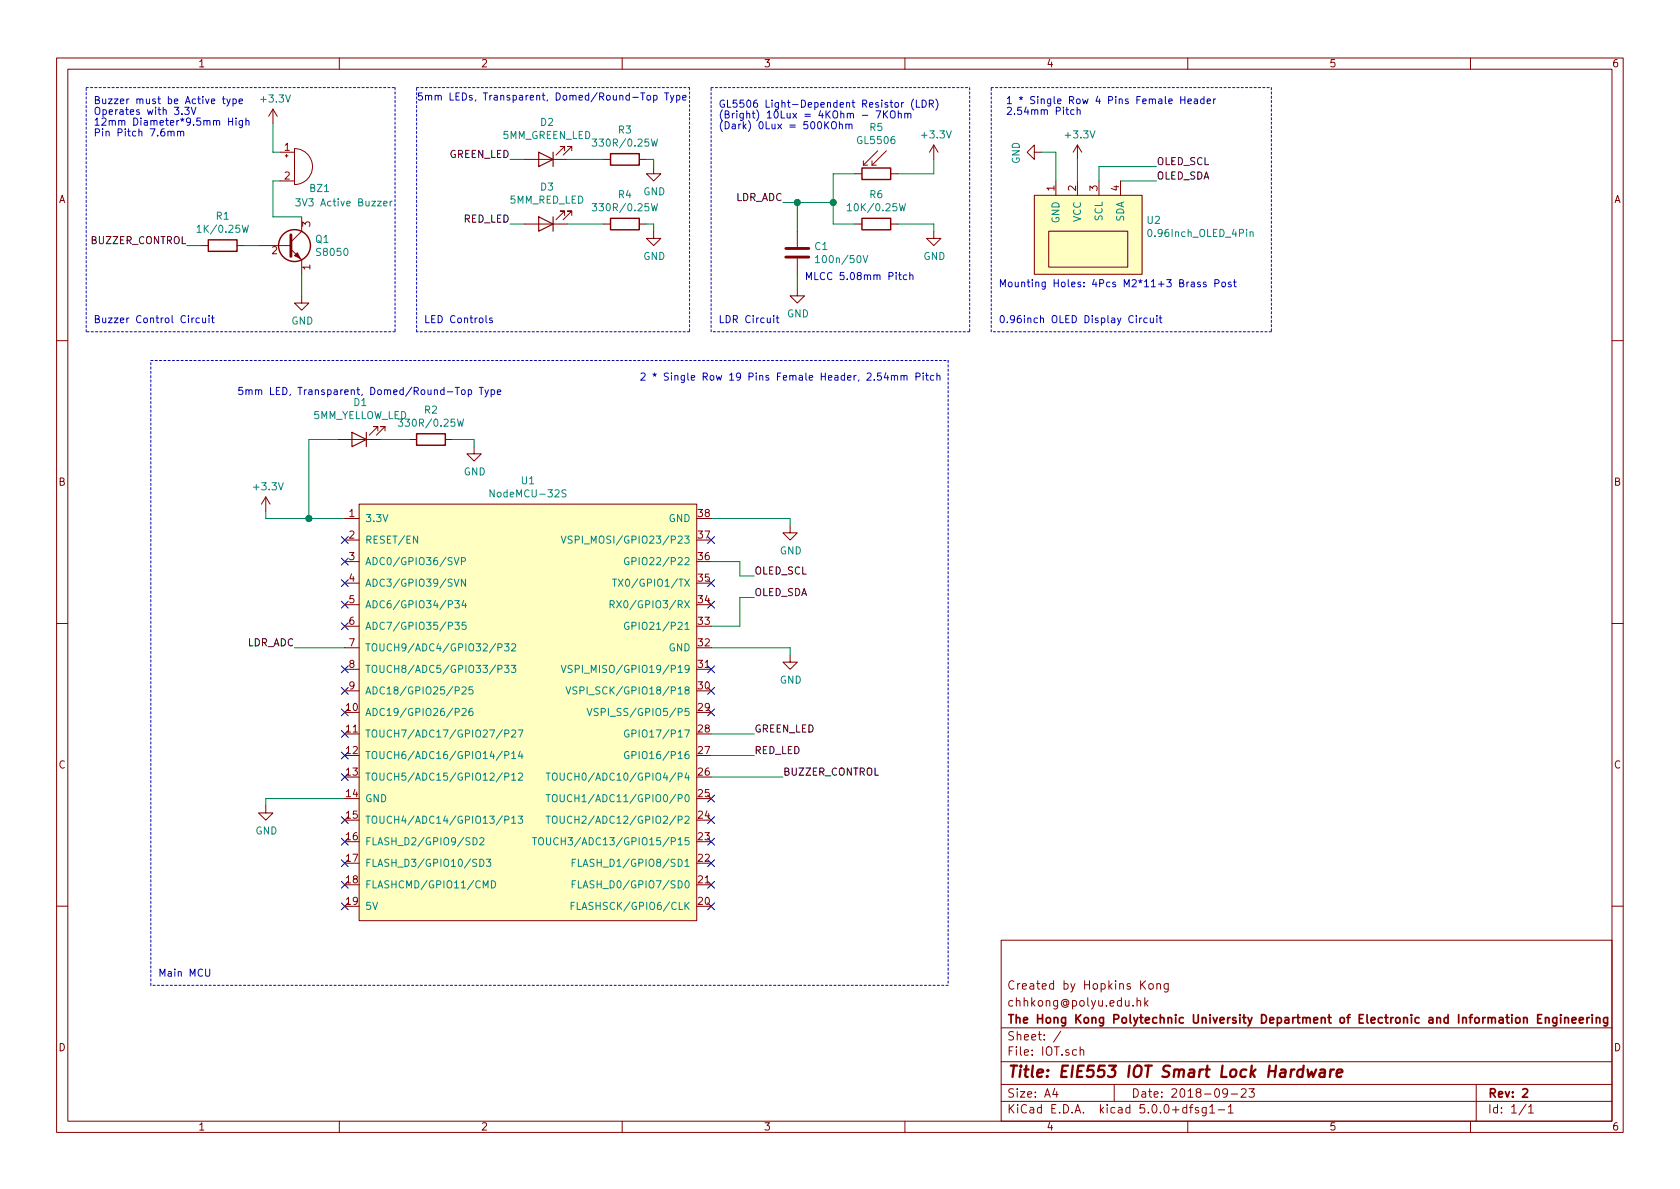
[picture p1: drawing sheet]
EESchema Schematic File Version 4
LIBS:IOT-cache
EELAYER 26 0
EELAYER END
$Descr A4 11693 8268
encoding utf-8
Sheet 1 1
Title "EIE553 IOT Smart Lock Hardware"
Date "2018-09-23"
Rev "2"
Comp "The Hong Kong Polytechnic University Department of Electronic and Information Engineering"
Comment1 "chhkong@polyu.edu.hk"
Comment2 "Created by Hopkins Kong"
Comment3 ""
Comment4 ""
$EndDescr
$Comp
L Device:Buzzer BZ1
U 1 1
P 2050 1150
F 0 "BZ1" H 2150 1000 50  0000 L CNN
F 1 "3V3 Active Buzzer" H 2050 900 50  0000 L CNN
F 2 "Buzzer_Beeper:Buzzer_12x9.5RM7.6" V 2025 1250 50  0001 C CNN
F 3 "~" V 2025 1250 50  0001 C CNN
	1    2050 1150
	1    0    0    -1  
$EndComp
$Comp
L Device:R R1
U 1 1
P 1550 1700
F 0 "R1" V 1343 1700 50  0000 C CNN
F 1 "1K/0.25W" V 1434 1700 50  0000 C CNN
F 2 "Resistor_THT:R_Axial_DIN0207_L6.3mm_D2.5mm_P10.16mm_Horizontal" V 1480 1700 50  0001 C CNN
F 3 "~" H 1550 1700 50  0001 C CNN
	1    1550 1700
	0    1    1    0   
$EndComp
$Comp
L Device:Q_NPN_EBC Q1
U 1 1
P 2000 1700
F 0 "Q1" H 2191 1746 50  0000 L CNN
F 1 "S8050" H 2191 1655 50  0000 L CNN
F 2 "Package_TO_SOT_THT:TO-92" H 2200 1800 50  0001 C CNN
F 3 "~" H 2000 1700 50  0001 C CNN
	1    2000 1700
	1    0    0    -1  
$EndComp
Wire Wire Line
	1700 1700 1800 1700
$Comp
L power:GND #PWR01
U 1 1
P 2100 2050
F 0 "#PWR01" H 2100 1800 50  0001 C CNN
F 1 "GND" H 2105 1877 50  0000 C CNN
F 2 "" H 2100 2050 50  0001 C CNN
F 3 "" H 2100 2050 50  0001 C CNN
	1    2100 2050
	1    0    0    -1  
$EndComp
$Comp
L power:+3.3V #PWR02
U 1 1
P 1900 850
F 0 "#PWR02" H 1900 700 50  0001 C CNN
F 1 "+3.3V" H 1915 1023 50  0000 C CNN
F 2 "" H 1900 850 50  0001 C CNN
F 3 "" H 1900 850 50  0001 C CNN
	1    1900 850 
	1    0    0    -1  
$EndComp
Text Label 1300 1700 2    50   ~ 0
BUZZER_CONTROL
Wire Wire Line
	1400 1700 1300 1700
Wire Notes Line
	600  600  2750 600 
Wire Notes Line
	2750 600  2750 2300
Wire Notes Line
	2750 2300 600  2300
Wire Notes Line
	600  2300 600  600 
Text Notes 650  2250 0    50   ~ 0
Buzzer Control Circuit
$Comp
L Device:LED D2
U 1 1
P 3800 1100
F 0 "D2" H 3792 845 50  0000 C CNN
F 1 "5MM_GREEN_LED" H 3792 936 50  0000 C CNN
F 2 "LED_THT:LED_D5.0mm" H 3800 1100 50  0001 C CNN
F 3 "~" H 3800 1100 50  0001 C CNN
	1    3800 1100
	-1   0    0    1   
$EndComp
$Comp
L Device:LED D3
U 1 1
P 3800 1550
F 0 "D3" H 3792 1295 50  0000 C CNN
F 1 "5MM_RED_LED" H 3792 1386 50  0000 C CNN
F 2 "LED_THT:LED_D5.0mm" H 3800 1550 50  0001 C CNN
F 3 "~" H 3800 1550 50  0001 C CNN
	1    3800 1550
	-1   0    0    1   
$EndComp
Text Label 3550 1100 2    50   ~ 0
GREEN_LED
Wire Wire Line
	3550 1100 3650 1100
Text Label 3550 1550 2    50   ~ 0
RED_LED
Wire Wire Line
	3550 1550 3650 1550
$Comp
L Device:R R3
U 1 1
P 4350 1100
F 0 "R3" V 4143 1100 50  0000 C CNN
F 1 "330R/0.25W" V 4234 1100 50  0000 C CNN
F 2 "Resistor_THT:R_Axial_DIN0207_L6.3mm_D2.5mm_P10.16mm_Horizontal" V 4280 1100 50  0001 C CNN
F 3 "~" H 4350 1100 50  0001 C CNN
	1    4350 1100
	0    1    1    0   
$EndComp
$Comp
L Device:R R4
U 1 1
P 4350 1550
F 0 "R4" V 4143 1550 50  0000 C CNN
F 1 "330R/0.25W" V 4234 1550 50  0000 C CNN
F 2 "Resistor_THT:R_Axial_DIN0207_L6.3mm_D2.5mm_P10.16mm_Horizontal" V 4280 1550 50  0001 C CNN
F 3 "~" H 4350 1550 50  0001 C CNN
	1    4350 1550
	0    1    1    0   
$EndComp
Wire Wire Line
	3950 1100 4200 1100
Wire Wire Line
	3950 1550 4200 1550
$Comp
L power:GND #PWR03
U 1 1
P 4550 1600
F 0 "#PWR03" H 4550 1350 50  0001 C CNN
F 1 "GND" H 4555 1427 50  0000 C CNN
F 2 "" H 4550 1600 50  0001 C CNN
F 3 "" H 4550 1600 50  0001 C CNN
	1    4550 1600
	1    0    0    -1  
$EndComp
Wire Wire Line
	4500 1550 4550 1550
Wire Wire Line
	4550 1550 4550 1600
$Comp
L power:GND #PWR04
U 1 1
P 4550 1150
F 0 "#PWR04" H 4550 900 50  0001 C CNN
F 1 "GND" H 4555 977 50  0000 C CNN
F 2 "" H 4550 1150 50  0001 C CNN
F 3 "" H 4550 1150 50  0001 C CNN
	1    4550 1150
	1    0    0    -1  
$EndComp
Wire Wire Line
	4500 1100 4550 1100
Wire Wire Line
	4550 1100 4550 1150
Text Notes 2950 2250 0    50   ~ 0
LED Controls\n
Wire Notes Line
	2900 600  4800 600 
Wire Notes Line
	4800 600  4800 2300
Wire Notes Line
	4800 2300 2900 2300
Wire Notes Line
	2900 2300 2900 600 
$Comp
L Sensor_Optical:LDR03 R5
U 1 1
P 6100 1200
F 0 "R5" V 5775 1200 50  0000 C CNN
F 1 "GL5506" V 5866 1200 50  0000 C CNN
F 2 "OptoDevice:R_LDR_5.1x4.3mm_P3.4mm_Vertical" V 6275 1200 50  0001 C CNN
F 3 "http://www.elektronica-componenten.nl/WebRoot/StoreNL/Shops/61422969/54F1/BA0C/C664/31B9/2173/C0A8/2AB9/2AEF/LDR03IMP.pdf" H 6100 1150 50  0001 C CNN
	1    6100 1200
	0    1    1    0   
$EndComp
Text Notes 5000 900  0    50   ~ 0
GL5506 Light-Dependent Resistor (LDR)\n(Bright) 10Lux = 4KOhm - 7KOhm\n(Dark) 0Lux = 500KOhm
$Comp
L Device:R R6
U 1 1
P 6100 1550
F 0 "R6" V 5893 1550 50  0000 C CNN
F 1 "10K/0.25W" V 5984 1550 50  0000 C CNN
F 2 "Resistor_THT:R_Axial_DIN0207_L6.3mm_D2.5mm_P10.16mm_Horizontal" V 6030 1550 50  0001 C CNN
F 3 "~" H 6100 1550 50  0001 C CNN
	1    6100 1550
	0    1    1    0   
$EndComp
$Comp
L power:+3.3V #PWR05
U 1 1
P 6500 1100
F 0 "#PWR05" H 6500 950 50  0001 C CNN
F 1 "+3.3V" H 6515 1273 50  0000 C CNN
F 2 "" H 6500 1100 50  0001 C CNN
F 3 "" H 6500 1100 50  0001 C CNN
	1    6500 1100
	1    0    0    -1  
$EndComp
Wire Wire Line
	6500 1100 6500 1200
Wire Wire Line
	6500 1200 6250 1200
Wire Wire Line
	5950 1200 5800 1200
Wire Wire Line
	5800 1200 5800 1400
Wire Wire Line
	5800 1550 5950 1550
$Comp
L power:GND #PWR06
U 1 1
P 6500 1600
F 0 "#PWR06" H 6500 1350 50  0001 C CNN
F 1 "GND" H 6505 1427 50  0000 C CNN
F 2 "" H 6500 1600 50  0001 C CNN
F 3 "" H 6500 1600 50  0001 C CNN
	1    6500 1600
	1    0    0    -1  
$EndComp
Wire Wire Line
	6250 1550 6500 1550
Wire Wire Line
	6500 1550 6500 1600
Text Label 5450 1400 2    50   ~ 0
LDR_ADC
Wire Wire Line
	5450 1400 5550 1400
Connection ~ 5800 1400
$Comp
L Device:C C1
U 1 1
P 5550 1750
F 0 "C1" H 5665 1796 50  0000 L CNN
F 1 "100n/50V" H 5665 1705 50  0000 L CNN
F 2 "Capacitor_THT:C_Disc_D5.1mm_W3.2mm_P5.00mm" H 5588 1600 50  0001 C CNN
F 3 "~" H 5550 1750 50  0001 C CNN
	1    5550 1750
	1    0    0    -1  
$EndComp
Wire Wire Line
	5550 1400 5550 1600
Connection ~ 5550 1400
$Comp
L power:GND #PWR07
U 1 1
P 5550 2000
F 0 "#PWR07" H 5550 1750 50  0001 C CNN
F 1 "GND" H 5555 1827 50  0000 C CNN
F 2 "" H 5550 2000 50  0001 C CNN
F 3 "" H 5550 2000 50  0001 C CNN
	1    5550 2000
	1    0    0    -1  
$EndComp
Wire Notes Line
	4950 600  6750 600 
Wire Notes Line
	6750 600  6750 2300
Wire Notes Line
	6750 2300 4950 2300
Wire Notes Line
	4950 2300 4950 600 
Text Notes 5000 2250 0    50   ~ 0
LDR Circuit
$Comp
L power:+3.3V #PWR08
U 1 1
P 1850 3550
F 0 "#PWR08" H 1850 3400 50  0001 C CNN
F 1 "+3.3V" H 1865 3723 50  0000 C CNN
F 2 "" H 1850 3550 50  0001 C CNN
F 3 "" H 1850 3550 50  0001 C CNN
	1    1850 3550
	1    0    0    -1  
$EndComp
$Comp
L power:GND #PWR09
U 1 1
P 1850 5600
F 0 "#PWR09" H 1850 5350 50  0001 C CNN
F 1 "GND" H 1855 5427 50  0000 C CNN
F 2 "" H 1850 5600 50  0001 C CNN
F 3 "" H 1850 5600 50  0001 C CNN
	1    1850 5600
	1    0    0    -1  
$EndComp
Wire Wire Line
	1850 5600 1850 5550
Wire Wire Line
	1850 5550 2400 5550
$Comp
L power:GND #PWR010
U 1 1
P 5500 3650
F 0 "#PWR010" H 5500 3400 50  0001 C CNN
F 1 "GND" H 5505 3477 50  0000 C CNN
F 2 "" H 5500 3650 50  0001 C CNN
F 3 "" H 5500 3650 50  0001 C CNN
	1    5500 3650
	1    0    0    -1  
$EndComp
Wire Wire Line
	4950 3600 5500 3600
Wire Wire Line
	5500 3600 5500 3650
$Comp
L power:GND #PWR011
U 1 1
P 5500 4550
F 0 "#PWR011" H 5500 4300 50  0001 C CNN
F 1 "GND" H 5505 4377 50  0000 C CNN
F 2 "" H 5500 4550 50  0001 C CNN
F 3 "" H 5500 4550 50  0001 C CNN
	1    5500 4550
	1    0    0    -1  
$EndComp
Wire Wire Line
	5500 4500 5500 4550
Wire Wire Line
	4950 4500 5500 4500
Wire Wire Line
	1850 3600 1850 3550
Wire Wire Line
	1850 3600 2150 3600
Text Label 2050 4500 2    50   ~ 0
LDR_ADC
Wire Wire Line
	2050 4500 2400 4500
Text Label 5250 5100 0    50   ~ 0
GREEN_LED
Text Label 5250 5250 0    50   ~ 0
RED_LED
Text Label 5450 5400 0    50   ~ 0
BUZZER_CONTROL
Wire Wire Line
	5450 5400 4950 5400
$Comp
L Device:LED D1
U 1 1
P 2500 3050
F 0 "D1" H 2492 2795 50  0000 C CNN
F 1 "5MM_YELLOW_LED" H 2492 2886 50  0000 C CNN
F 2 "LED_THT:LED_D5.0mm" H 2500 3050 50  0001 C CNN
F 3 "~" H 2500 3050 50  0001 C CNN
	1    2500 3050
	-1   0    0    1   
$EndComp
Wire Wire Line
	2350 3050 2150 3050
Wire Wire Line
	2150 3050 2150 3600
Connection ~ 2150 3600
$Comp
L Device:R R2
U 1 1
P 3000 3050
F 0 "R2" V 2793 3050 50  0000 C CNN
F 1 "330R/0.25W" V 2884 3050 50  0000 C CNN
F 2 "Resistor_THT:R_Axial_DIN0207_L6.3mm_D2.5mm_P10.16mm_Horizontal" V 2930 3050 50  0001 C CNN
F 3 "~" H 3000 3050 50  0001 C CNN
	1    3000 3050
	0    1    1    0   
$EndComp
Wire Wire Line
	2650 3050 2850 3050
$Comp
L power:GND #PWR012
U 1 1
P 3300 3100
F 0 "#PWR012" H 3300 2850 50  0001 C CNN
F 1 "GND" H 3305 2927 50  0000 C CNN
F 2 "" H 3300 3100 50  0001 C CNN
F 3 "" H 3300 3100 50  0001 C CNN
	1    3300 3100
	1    0    0    -1  
$EndComp
Wire Wire Line
	3150 3050 3300 3050
Wire Wire Line
	3300 3050 3300 3100
$Comp
L power:+3.3V #PWR013
U 1 1
P 7500 1100
F 0 "#PWR013" H 7500 950 50  0001 C CNN
F 1 "+3.3V" H 7515 1273 50  0000 C CNN
F 2 "" H 7500 1100 50  0001 C CNN
F 3 "" H 7500 1100 50  0001 C CNN
	1    7500 1100
	1    0    0    -1  
$EndComp
Wire Wire Line
	5550 1900 5550 2000
$Comp
L power:GND #PWR014
U 1 1
P 7250 1050
F 0 "#PWR014" H 7250 800 50  0001 C CNN
F 1 "GND" H 7255 877 50  0000 C CNN
F 2 "" H 7250 1050 50  0001 C CNN
F 3 "" H 7250 1050 50  0001 C CNN
	1    7250 1050
	0    1    1    0   
$EndComp
Text Label 5250 4150 0    50   ~ 0
OLED_SDA
Text Label 5250 4000 0    50   ~ 0
OLED_SCL
Text Label 8050 1150 0    50   ~ 0
OLED_SCL
Text Label 8050 1250 0    50   ~ 0
OLED_SDA
Wire Wire Line
	7800 1250 8050 1250
Wire Wire Line
	7650 1150 7650 1250
Wire Wire Line
	7650 1150 8050 1150
Text Notes 650  950  0    50   ~ 0
Buzzer must be Active type\nOperates with 3.3V\n12mm Diameter*9.5mm High\nPin Pitch 7.6mm
Text Notes 2900 700  0    50   ~ 0
5mm LEDs, Transparent, Domed/Round-Top Type
Wire Notes Line
	6900 600  8850 600 
Wire Notes Line
	8850 600  8850 2300
Wire Notes Line
	8850 2300 6900 2300
Wire Notes Line
	6900 2300 6900 600 
Text Notes 6950 2250 0    50   ~ 0
0.96inch OLED Display Circuit
Wire Wire Line
	2100 1900 2100 2050
Wire Wire Line
	1900 850  1900 1050
Wire Wire Line
	1900 1050 1950 1050
Wire Wire Line
	1950 1250 1900 1250
Wire Wire Line
	1900 1250 1900 1500
Wire Wire Line
	1900 1500 2100 1500
NoConn ~ 2400 3750
NoConn ~ 2400 3900
NoConn ~ 2400 4050
NoConn ~ 2400 4200
NoConn ~ 2400 4350
NoConn ~ 2400 4650
NoConn ~ 2400 4800
NoConn ~ 2400 4950
NoConn ~ 2400 5100
NoConn ~ 2400 5700
NoConn ~ 2400 5850
NoConn ~ 2400 6000
NoConn ~ 2400 6150
NoConn ~ 2400 6300
NoConn ~ 4950 6300
NoConn ~ 4950 6150
NoConn ~ 4950 6000
NoConn ~ 4950 5850
NoConn ~ 4950 5700
NoConn ~ 4950 5550
NoConn ~ 4950 4950
NoConn ~ 4950 4800
NoConn ~ 4950 4650
NoConn ~ 4950 4200
NoConn ~ 4950 4050
NoConn ~ 4950 3750
Wire Notes Line
	6600 2500 6600 6850
Wire Notes Line
	6600 6850 1050 6850
Wire Notes Line
	1050 6850 1050 2500
Wire Notes Line
	1050 2500 6600 2500
Text Notes 1100 6800 0    50   ~ 0
Main MCU
Text Notes 4450 2650 0    50   ~ 0
2 * Single Row 19 Pins Female Header, 2.54mm Pitch
Text Notes 7000 800  0    50   ~ 0
1 * Single Row 4 Pins Female Header\n2.54mm Pitch
Text Notes 1650 2750 0    50   ~ 0
5mm LED, Transparent, Domed/Round-Top Type
Text Notes 5600 1950 0    50   ~ 0
MLCC 5.08mm Pitch
Wire Wire Line
	5800 1400 5800 1550
Wire Wire Line
	5550 1400 5800 1400
Wire Wire Line
	2150 3600 2400 3600
$Comp
L OLED_Display:0.96Inch_OLED_4Pin U2
U 1 1
P 7550 1650
F 0 "U2" H 7978 1778 50  0000 L CNN
F 1 "0.96Inch_OLED_4Pin" H 7978 1687 50  0000 L CNN
F 2 "IOT:oled_4pin" H 7500 2050 50  0001 C CNN
F 3 "" H 7500 2050 50  0001 C CNN
	1    7550 1650
	1    0    0    -1  
$EndComp
$Comp
L ESP32_Dev_Board:NodeMCU-32S U1
U 1 1
P 3650 4950
F 0 "U1" H 3675 6565 50  0000 C CNN
F 1 "NodeMCU-32S" H 3675 6474 50  0000 C CNN
F 2 "IOT:nodemcu_esp32s" H 2800 6650 50  0001 C CNN
F 3 "" H 2800 6650 50  0001 C CNN
	1    3650 4950
	1    0    0    -1  
$EndComp
Wire Wire Line
	4950 3900 5150 3900
Wire Wire Line
	5150 3900 5150 4000
Wire Wire Line
	5150 4000 5250 4000
Wire Wire Line
	4950 4350 5150 4350
Wire Wire Line
	5150 4350 5150 4150
Wire Wire Line
	5150 4150 5250 4150
Wire Wire Line
	5250 5100 4950 5100
Wire Wire Line
	4950 5250 5250 5250
NoConn ~ 2400 5250
NoConn ~ 2400 5400
Wire Wire Line
	7500 1100 7500 1250
Wire Wire Line
	7250 1050 7350 1050
Wire Wire Line
	7350 1050 7350 1250
Text Notes 6950 2000 0    50   ~ 0
Mounting Holes: 4Pcs M2*11+3 Brass Post
$EndSCHEMATC
